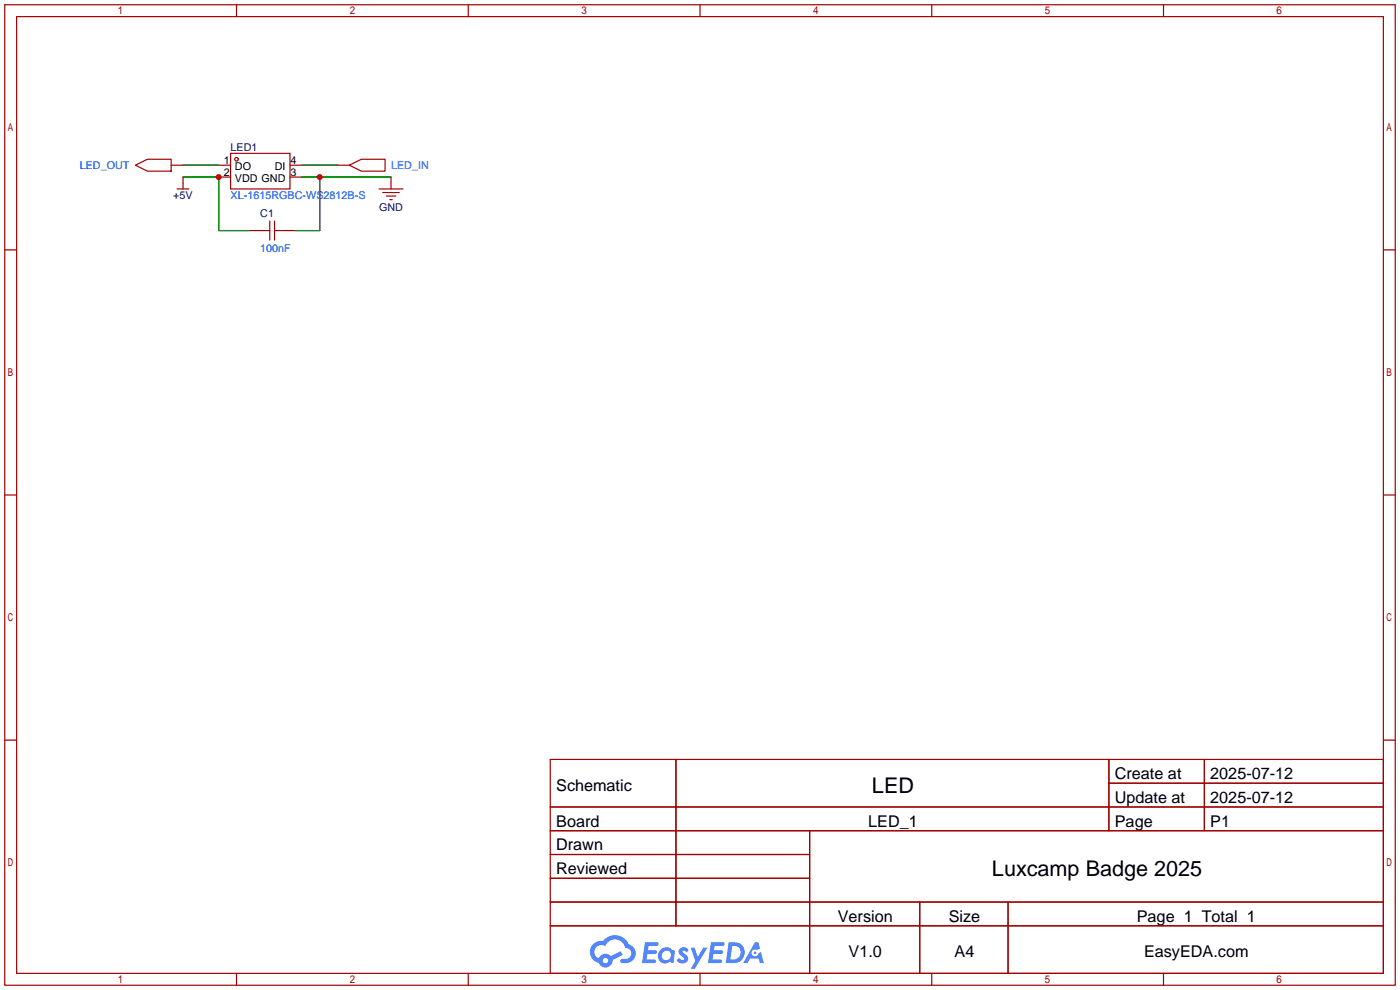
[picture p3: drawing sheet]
<svg xmlns="http://www.w3.org/2000/svg" width="299mm" height="212mm" viewBox="0 0 299 212" stroke-linecap="round" stroke-linejoin="round" font-family="sans-serif">
<g fill="none" stroke="#a10000" stroke-width=".25">
<path d="M1 1h297.2v209.6h-297.2zM3.6 3.6h292.1v204.4h-292.1zM50.5 1v2.6M100.1 1v2.6M149.6 1v2.6M199.1 1v2.6M248.7 1v2.6M1 53.4h2.6M295.7 53.4h2.5M1 105.8h2.6M295.7 105.8h2.5M1 158.2h2.6"/>
<path d="M295.7 158.2h2.5M117.6 162.3h178.1v45.7h-178.1zM117.6 172.5h178.1M117.6 177.5h178.1M144.5 162.3v35.6M173 177.5v30.5M237 162.3v15.2M237 167.4h58.7M257.4 162.3v15.2M117.6 182.6h55.4M117.6 192.8h178.1M117.6 187.7h55.4"/>
<path d="M117.6 197.9h178.1M196.6 192.8v15.2M215.4 192.8v15.2M50.5 208v2.6M100.1 208v2.6M149.6 208v2.6M199.1 208v2.6M248.7 208v2.6"/>
</g>
<g fill="#5487ff">
<path d="M145.3 202.7a1.3 1.3 0 0 1 1.9 .3l-.4 .6a.54 .54 0 0 0-.9-.2l.1 .2a1.34 1.34 0 0 1 .9 1.8 1.47 1.47 0 0 1-2.3-.1l.5-.6 .8 .5a.31 .31 0 0 0 .4-.3 .31 .31 0 0 0-.3-.4 1.12 1.12 0 0 1-.7-1.8z"/>
<path d="M147.6 202.5h.9l.6 2 1.2-2h.9l-2.7 4.6h-.9l1-1.7z"/>
<path d="M137.8 201.4h1.7a1.31 1.31 0 0 1 1.2 .2 .4 .4 0 0 1-.3 .5l-1.8 .1-.1 .9h1.6a.4 .4 0 0 1 .4 .4 .4 .4 0 0 1-.5 .4h-1.6l-.2 1.2h1.4a.46 .46 0 0 1 .5 0 .46 .46 0 0 1 .1 .5l-.4 .2h-2.6z"/>
<path d="M151.9 201.4h1.7a1.32 1.32 0 0 1 1.2 .2 .39 .39 0 0 1-.3 .5l-1.8 .1-.1 .9h1.6a.4 .4 0 0 1 .4 .4 .4 .4 0 0 1-.4 .4h-1.7l-.2 1.2h1.4a.46 .46 0 0 1 .5 0 .46 .46 0 0 1 .1 .5l-.4 .2h-2.6z"/>
<path d="M161.3 201.4h.8l.3 1.3-.6 .4a.75 .75 0 0 0-1.1 .3 .75 .75 0 0 0 .5 1 .75 .75 0 0 0 .9-.7l.5-.2 .6 2.3h-.8l-.3-.9h-1.8l-.5 .9h-1z"/>
<path d="M155.7 201.4l-.6 4.4h1.5a2.27 2.27 0 0 0 2.6-2.2 2.27 2.27 0 0 0-2.7-2.2zM156.5 202.1a1.5 1.5 0 0 1 1.8 1.6 1.5 1.5 0 0 1-1.9 1.4h-.3z"/>
<path d="M141.2 203a1.6 1.6 0 0 0-.3 2.3 1.6 1.6 0 0 0 2.3 .2l.7 .3 .3-2.4-.1-.3-.5-.1a1.58 1.58 0 0 0-2.4 0zM141.8 203.5a.98 .98 0 0 1 1.6 .4 .98 .98 0 0 1-1.1 1.3 .94 .94 0 0 1-.9-.7 .94 .94 0 0 1 .4-1z"/>
<path d="M126.8 201.8a2.37 2.37 0 0 0 1.1 4 1.54 1.54 0 0 0 1.8 1 1.54 1.54 0 0 0 1.2-1.6l2.2-1.1-.5-.8-2 1a1.57 1.57 0 0 0-2.7 .5 1.5 1.5 0 0 1-.7-2.1 1.5 1.5 0 0 1 2.2-.5 2.23 2.23 0 0 1 2.3-1.4 2.23 2.23 0 0 1 2 1.8 1.16 1.16 0 0 1 1.2 1.1 1.16 1.16 0 0 1-1.1 1.2h-.7a.47 .47 0 0 0-.5 .4 .47 .47 0 0 0 .4 .5 2.17 2.17 0 0 0 2.5-.9 2.17 2.17 0 0 0-.3-2.7l-.8-.4a3.2 3.2 0 0 0-5.5-.7l-1.1 .1zM128.8 205.3a.6 .6 0 0 1 1.2 0 .6 .6 0 0 1-1.2 0z"/>
<circle cx="161.4" cy="203.6" r=".28"/>
</g>
<g fill="none" stroke="#a10000" stroke-width=".25">
<path d="M29 35.3l2.5-1.3h5.1v2.6h-5.1zM36.6 35.3h2.5M39.1 37.8v2.6M46.7 35.3h2.6M46.7 37.8h2.6M49.3 32.8h12.7v7.6h-12.7zM62 35.3h2.5M62 37.8h2.5M72.1 35.3h2.6M74.7 35.3l2.5-1.3h5.1v2.6h-5.1zM83.6 37.8v2.6M37.8 40.4h2.6"/>
<path d="M53.1 49.3h4.6M57.7 47.2v4.1M58.7 49.3h4.5M58.7 47.2v4.1M81 40.4h5.1M81.8 41.1h3.5M82.5 41.9h2.1M83.3 42.7h.5"/>
<circle cx="50.5" cy="34" r=".38"/>
</g>
<path d="M39.1 37.8h7.6v11.5h6.4M39.1 35.3h7.6M64.5 37.8h19.1M64.5 35.3h7.6M68.3 37.8v11.5h-5.1" fill="none" stroke="#008700" stroke-width=".25"/>
<g fill="#c00">
<circle cx="68.3" cy="37.8" r=".63"/>
<circle cx="46.7" cy="37.8" r=".63"/>
</g>
<g font-size="4.6">
<text x="186.4" y="169.4">LED</text>
<text x="212" y="187.2">Luxcamp Badge 2025</text>
</g>
<g font-size="3.5">
<text x="238.3" y="166.5">Create at</text>
<text x="258.7" y="166.5">2025-07-12</text>
<text x="118.9" y="169.1">Schematic</text>
<text x="238.3" y="171.6">Update at</text>
<text x="258.7" y="171.6">2025-07-12</text>
<text x="118.9" y="176.7">Board</text>
<text x="185.6" y="176.7">LED_1</text>
<text x="238.3" y="176.7">Page</text>
<text x="258.7" y="176.7">P1</text>
<text x="118.9" y="181.8">Drawn</text>
<text x="118.9" y="186.8">Reviewed</text>
<text x="179.1" y="197">Version</text>
<text x="202.8" y="197">Size</text>
<text x="243" y="197">Page 1 Total 1</text>
<text x="181.4" y="204.6">V1.0</text>
<text x="204" y="204.6">A4</text>
<text x="244.5" y="204.6">EasyEDA.com</text>
</g>
<g font-size="2.3">
<text x="47.9" y="35.1">1</text>
<text x="62.1" y="35.1">4</text>
<text x="47.9" y="37.6">2</text>
<text x="50.2" y="36.3">DO</text>
<text x="50.2" y="38.9">VDD GND</text>
<text x="58.7" y="36.3">DI</text>
<text x="62.1" y="37.6">3</text>
</g>
<g font-size="2.3" fill="#000080">
<text x="49.3" y="32.3">LED1</text>
<text x="37" y="42.5">+5V</text>
<text x="55.6" y="46.3">C1</text>
<text x="81" y="45">GND</text>
</g>
<g font-size="2.3" fill="#00f">
<text x="17" y="36.1">LED_OUT</text>
<text x="83.6" y="36.1">LED_IN</text>
<text x="49.3" y="42.5">XL-1615RGBC-WS2812B-S</text>
<text x="55.6" y="53.9">100nF</text>
</g>
</svg>
